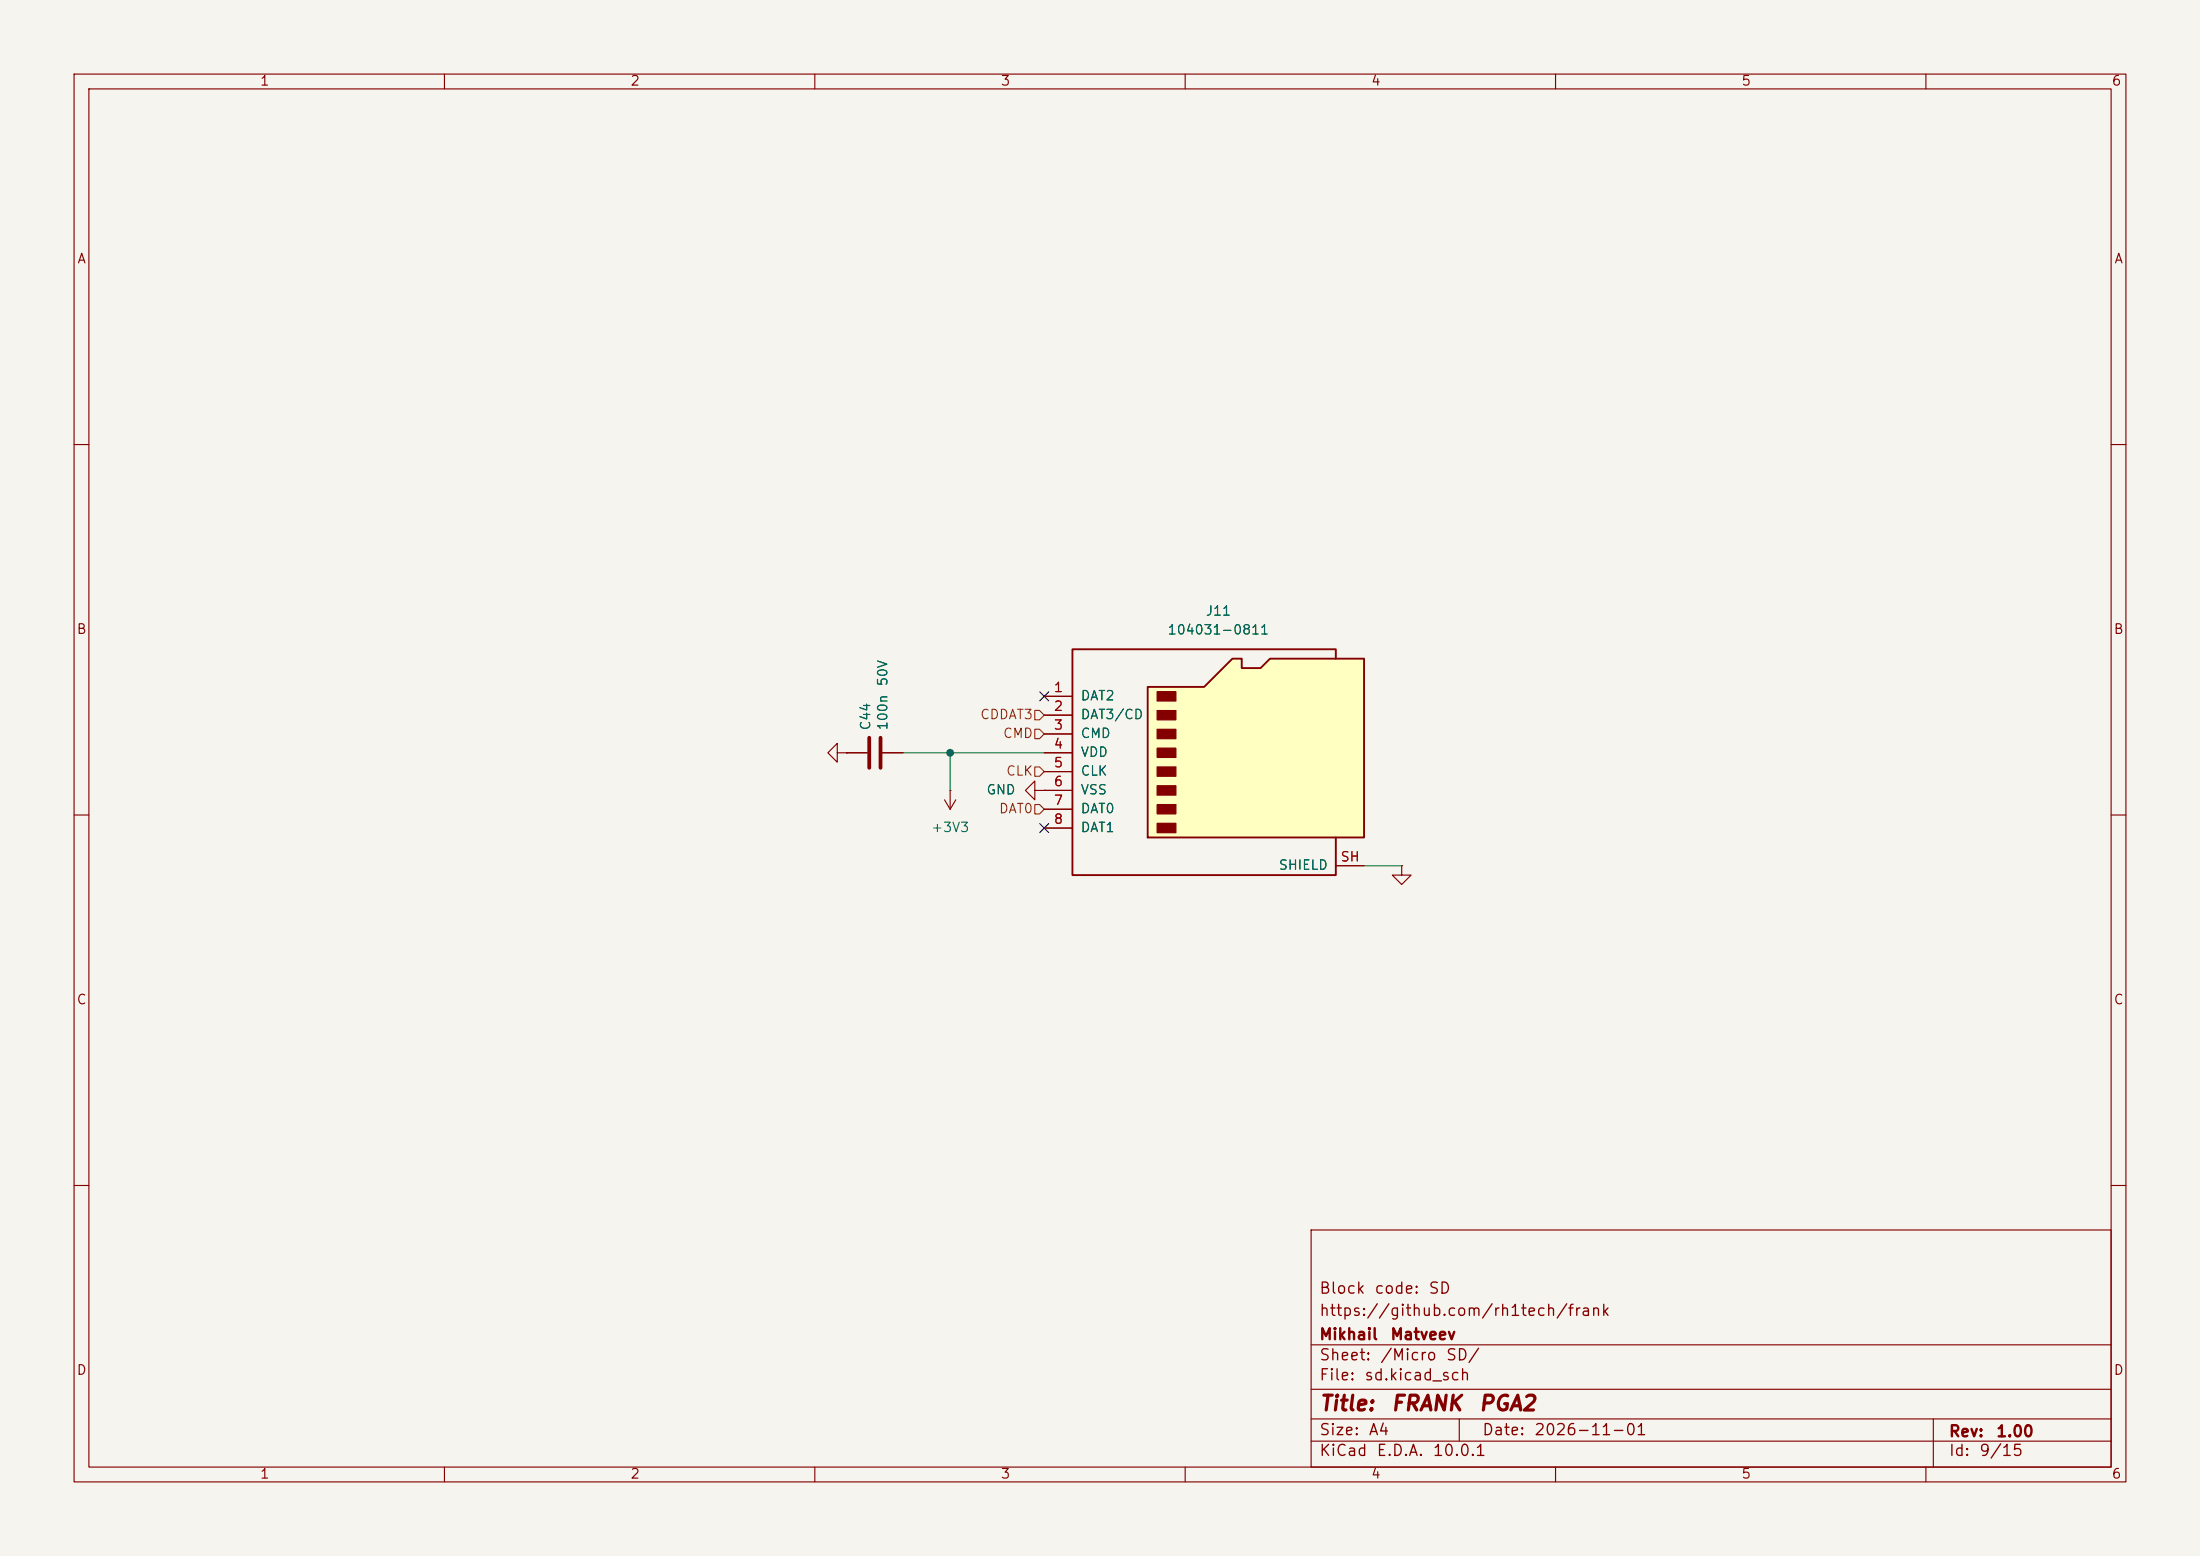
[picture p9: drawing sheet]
(kicad_sch
 (version 20260306)
 (generator "eeschema")
 (generator_version "10.0")
 (paper "A4")
 (title_block
  (title "${NAME}")
  (date "${DATE}")
  (rev "${VERSION}")
  (company "Mikhail Matveev")
  (comment 1 "https://github.com/rh1tech/frank")
  (comment 2 "Block code: SD"))
 (lib_symbols
  (symbol "FRANK:+3V3"
   (power global)
   (pin_numbers (hide yes))
   (pin_names
    (offset 0) (hide yes)) (exclude_from_sim no) (in_bom yes) (on_board yes)
   (in_pos_files yes)
   (duplicate_pin_numbers_are_jumpers no)
   (property "Reference" "#PWR" (at 0 -3.81 0) (show_name no) (do_not_autoplace no) (hide yes) (effects (font (size 1.27 1.27))))
   (property "Value" "+3V3" (at 0 3.556 0) (show_name no) (do_not_autoplace no) (effects (font (size 1.27 1.27))))
   (property "Footprint" "" (at 0 0 0) (show_name no) (do_not_autoplace no) (hide yes) (effects (font (size 1.27 1.27))))
   (property "Datasheet" "" (at 0 0 0) (show_name no) (do_not_autoplace no) (hide yes) (effects (font (size 1.27 1.27))))
   (property "Description" "Power symbol creates a global label with name \"+3V3\"" (at 0 0 0) (show_name no) (do_not_autoplace no) (hide yes) (effects (font (size 1.27 1.27))))
   (symbol "+3V3_0_1"
    (polyline (pts (xy -0.762 1.27) (xy 0 2.54)) (stroke (width 0) (type default)) (fill (type none)))
    (polyline (pts (xy 0 2.54) (xy 0.762 1.27)) (stroke (width 0) (type default)) (fill (type none)))
    (polyline (pts (xy 0 0) (xy 0 2.54)) (stroke (width 0) (type default)) (fill (type none))))
   (symbol "+3V3_1_1"
    (pin power_in line (at 0 0 90) (length 0) (name "" (effects (font (size 1.27 1.27)))) (number "1" (effects (font (size 1.27 1.27))))))
   (embedded_fonts no))
  (symbol "FRANK:C"
   (pin_numbers (hide yes))
   (pin_names
    (offset 0.254)) (exclude_from_sim no) (in_bom yes) (on_board yes)
   (in_pos_files yes)
   (duplicate_pin_numbers_are_jumpers no)
   (property "Reference" "C" (at 0.635 2.54 0) (show_name no) (do_not_autoplace no) (effects (font (size 1.27 1.27)) (justify left)))
   (property "Value" "C" (at 0.635 -2.54 0) (show_name no) (do_not_autoplace no) (effects (font (size 1.27 1.27)) (justify left)))
   (property "Footprint" "" (at 0.9652 -3.81 0) (show_name no) (do_not_autoplace no) (hide yes) (effects (font (size 1.27 1.27))))
   (property "Datasheet" "" (at 0 0 0) (show_name no) (do_not_autoplace no) (hide yes) (effects (font (size 1.27 1.27))))
   (property "Description" "Unpolarized capacitor" (at 0 0 0) (show_name no) (do_not_autoplace no) (hide yes) (effects (font (size 1.27 1.27))))
   (symbol "C_0_1"
    (polyline (pts (xy -2.032 0.762) (xy 2.032 0.762)) (stroke (width 0.508) (type default)) (fill (type none)))
    (polyline (pts (xy -2.032 -0.762) (xy 2.032 -0.762)) (stroke (width 0.508) (type default)) (fill (type none))))
   (symbol "C_1_1"
    (pin passive line (at 0 3.81 270) (length 2.794) (name "" (effects (font (size 1.27 1.27)))) (number "1" (effects (font (size 1.27 1.27)))))
    (pin passive line (at 0 -3.81 90) (length 2.794) (name "" (effects (font (size 1.27 1.27)))) (number "2" (effects (font (size 1.27 1.27))))))
   (embedded_fonts no))
  (symbol "FRANK:GND"
   (power global)
   (pin_numbers (hide yes))
   (pin_names
    (offset 0) (hide yes)) (exclude_from_sim no) (in_bom yes) (on_board yes)
   (in_pos_files yes)
   (duplicate_pin_numbers_are_jumpers no)
   (property "Reference" "#PWR" (at 0 -6.35 0) (show_name no) (do_not_autoplace no) (hide yes) (effects (font (size 1.27 1.27))))
   (property "Value" "GND" (at 0 -3.81 0) (show_name no) (do_not_autoplace no) (effects (font (size 1.27 1.27))))
   (property "Footprint" "" (at 0 0 0) (show_name no) (do_not_autoplace no) (hide yes) (effects (font (size 1.27 1.27))))
   (property "Datasheet" "" (at 0 0 0) (show_name no) (do_not_autoplace no) (hide yes) (effects (font (size 1.27 1.27))))
   (property "Description" "Power symbol creates a global label with name \"GND\" , ground" (at 0 0 0) (show_name no) (do_not_autoplace no) (hide yes) (effects (font (size 1.27 1.27))))
   (symbol "GND_0_1"
    (polyline (pts (xy 0 0) (xy 0 -1.27) (xy 1.27 -1.27) (xy 0 -2.54) (xy -1.27 -1.27) (xy 0 -1.27)) (stroke (width 0) (type default)) (fill (type none))))
   (symbol "GND_1_1"
    (pin power_in line (at 0 0 270) (length 0) (name "" (effects (font (size 1.27 1.27)))) (number "1" (effects (font (size 1.27 1.27))))))
   (embedded_fonts no))
  (symbol "FRANK:Micro_SD_Card"
   (pin_names
    (offset 1.016)) (exclude_from_sim no) (in_bom yes) (on_board yes)
   (in_pos_files yes)
   (duplicate_pin_numbers_are_jumpers no)
   (property "Reference" "J" (at -16.51 15.24 0) (show_name no) (do_not_autoplace no) (effects (font (size 1.27 1.27))))
   (property "Value" "Micro_SD_Card" (at 16.51 15.24 0) (show_name no) (do_not_autoplace no) (effects (font (size 1.27 1.27)) (justify right)))
   (property "Footprint" "" (at 29.21 7.62 0) (show_name no) (do_not_autoplace no) (hide yes) (effects (font (size 1.27 1.27))))
   (property "Datasheet" "https://www.molex.com/content/dam/molex/molex-dot-com/products/automated/en-us/salesdrawingpdf/104/104031/1040310811_sd.pdf" (at 0 0 0) (show_name no) (do_not_autoplace no) (hide yes) (effects (font (size 1.27 1.27))))
   (property "Description" "Micro SD Card Socket" (at 0 0 0) (show_name no) (do_not_autoplace no) (hide yes) (effects (font (size 1.27 1.27))))
   (symbol "Micro_SD_Card_0_1"
    (polyline (pts (xy -8.89 -11.43) (xy -8.89 8.89) (xy -1.27 8.89) (xy 2.54 12.7) (xy 3.81 12.7) (xy 3.81 11.43) (xy 6.35 11.43) (xy 7.62 12.7) (xy 20.32 12.7) (xy 20.32 -11.43) (xy -8.89 -11.43)) (stroke (width 0.254) (type default)) (fill (type background)))
    (rectangle (start -7.62 8.255) (end -5.08 6.985) (stroke (width 0) (type default)) (fill (type outline)))
    (rectangle (start -7.62 5.715) (end -5.08 4.445) (stroke (width 0) (type default)) (fill (type outline)))
    (rectangle (start -7.62 3.175) (end -5.08 1.905) (stroke (width 0) (type default)) (fill (type outline)))
    (rectangle (start -7.62 0.635) (end -5.08 -0.635) (stroke (width 0) (type default)) (fill (type outline)))
    (rectangle (start -7.62 -1.905) (end -5.08 -3.175) (stroke (width 0) (type default)) (fill (type outline)))
    (rectangle (start -7.62 -4.445) (end -5.08 -5.715) (stroke (width 0) (type default)) (fill (type outline)))
    (rectangle (start -7.62 -6.985) (end -5.08 -8.255) (stroke (width 0) (type default)) (fill (type outline)))
    (rectangle (start -7.62 -9.525) (end -5.08 -10.795) (stroke (width 0) (type default)) (fill (type outline)))
    (polyline (pts (xy 16.51 12.7) (xy 16.51 13.97) (xy -19.05 13.97) (xy -19.05 -16.51) (xy 16.51 -16.51) (xy 16.51 -11.43)) (stroke (width 0.254) (type default)) (fill (type none))))
   (symbol "Micro_SD_Card_1_1"
    (pin bidirectional line (at -22.86 7.62 0) (length 3.81) (name "DAT2" (effects (font (size 1.27 1.27)))) (number "1" (effects (font (size 1.27 1.27)))))
    (pin bidirectional line (at -22.86 5.08 0) (length 3.81) (name "DAT3/CD" (effects (font (size 1.27 1.27)))) (number "2" (effects (font (size 1.27 1.27)))))
    (pin input line (at -22.86 2.54 0) (length 3.81) (name "CMD" (effects (font (size 1.27 1.27)))) (number "3" (effects (font (size 1.27 1.27)))))
    (pin power_in line (at -22.86 0 0) (length 3.81) (name "VDD" (effects (font (size 1.27 1.27)))) (number "4" (effects (font (size 1.27 1.27)))))
    (pin input line (at -22.86 -2.54 0) (length 3.81) (name "CLK" (effects (font (size 1.27 1.27)))) (number "5" (effects (font (size 1.27 1.27)))))
    (pin power_in line (at -22.86 -5.08 0) (length 3.81) (name "VSS" (effects (font (size 1.27 1.27)))) (number "6" (effects (font (size 1.27 1.27)))))
    (pin bidirectional line (at -22.86 -7.62 0) (length 3.81) (name "DAT0" (effects (font (size 1.27 1.27)))) (number "7" (effects (font (size 1.27 1.27)))))
    (pin bidirectional line (at -22.86 -10.16 0) (length 3.81) (name "DAT1" (effects (font (size 1.27 1.27)))) (number "8" (effects (font (size 1.27 1.27)))))
    (pin passive line (at 20.32 -15.24 180) (length 3.81) (name "SHIELD" (effects (font (size 1.27 1.27)))) (number "SH" (effects (font (size 1.27 1.27))))))
   (embedded_fonts no)))
 (junction
  (at 128.27 101.6)
  (diameter 0)
  (color 0 0 0 0))
 (no_connect
  (at 140.97 111.76))
 (no_connect
  (at 140.97 93.98))
 (wire
  (pts (xy 184.15 116.84) (xy 189.23 116.84))
  (stroke (width 0) (type default)))
 (wire
  (pts (xy 128.27 101.6) (xy 121.92 101.6))
  (stroke (width 0) (type default)))
 (wire
  (pts (xy 128.27 101.6) (xy 140.97 101.6))
  (stroke (width 0) (type default)))
 (wire
  (pts (xy 128.27 106.68) (xy 128.27 101.6))
  (stroke (width 0) (type default)))
 (hierarchical_label "CMD"
  (shape input)
  (at 140.97 99.06 180)
  (effects (font (size 1.27 1.27)) (justify right)))
 (hierarchical_label "DAT0"
  (shape input)
  (at 140.97 109.22 180)
  (effects (font (size 1.27 1.27)) (justify right)))
 (hierarchical_label "CDDAT3"
  (shape input)
  (at 140.97 96.52 180)
  (effects (font (size 1.27 1.27)) (justify right)))
 (hierarchical_label "CLK"
  (shape input)
  (at 140.97 104.14 180)
  (effects (font (size 1.27 1.27)) (justify right)))
 (symbol
  (lib_id "FRANK:C")
  (at 118.11 101.6 90)
  (unit 1)
  (body_style 1)
  (exclude_from_sim no)
  (in_bom yes)
  (on_board yes)
  (in_pos_files yes)
  (dnp no)
  (property "Reference" "C44" (at 116.9416 98.679 0) (show_name no) (do_not_autoplace no) (effects (font (size 1.27 1.27)) (justify left)))
  (property "Value" "100n 50V" (at 119.253 98.679 0) (show_name no) (do_not_autoplace no) (effects (font (size 1.27 1.27)) (justify left)))
  (property "Footprint" "FRANK:C_0805_2012Metric" (at 121.92 100.6348 0) (hide yes) (show_name no) (do_not_autoplace no) (effects (font (size 1.27 1.27))))
  (property "Datasheet" "" (at 118.11 101.6 0) (hide yes) (show_name no) (do_not_autoplace no) (effects (font (size 1.27 1.27))))
  (property "Description" "Unpolarized capacitor" (at 118.11 101.6 0) (hide yes) (show_name no) (do_not_autoplace no) (effects (font (size 1.27 1.27))))
  (property "AliExpress" "https://www.aliexpress.com/item/33008008276.html" (at 118.11 101.6 0) (hide yes) (show_name no) (do_not_autoplace no) (effects (font (size 1.27 1.27))))
  (pin "1")
  (pin "2"))
 (symbol
  (lib_id "FRANK:+3V3")
  (at 128.27 106.68 180)
  (unit 1)
  (body_style 1)
  (exclude_from_sim no)
  (in_bom yes)
  (on_board yes)
  (in_pos_files yes)
  (dnp no)
  (fields_autoplaced yes)
  (property "Reference" "#PWR170" (at 128.27 102.87 0) (hide yes) (show_name no) (do_not_autoplace no) (effects (font (size 1.27 1.27))))
  (property "Value" "+3V3" (at 128.27 111.76 0) (show_name no) (do_not_autoplace no) (effects (font (size 1.27 1.27))))
  (property "Footprint" "" (at 128.27 106.68 0) (hide yes) (show_name no) (do_not_autoplace no) (effects (font (size 1.27 1.27))))
  (property "Datasheet" "" (at 128.27 106.68 0) (hide yes) (show_name no) (do_not_autoplace no) (effects (font (size 1.27 1.27))))
  (property "Description" "Power symbol creates a global label with name \"+3V3\"" (at 128.27 106.68 0) (hide yes) (show_name no) (do_not_autoplace no) (effects (font (size 1.27 1.27))))
  (pin "1"))
 (symbol
  (lib_id "FRANK:GND")
  (at 114.3 101.6 270)
  (unit 1)
  (body_style 1)
  (exclude_from_sim no)
  (in_bom yes)
  (on_board yes)
  (in_pos_files yes)
  (dnp no)
  (property "Reference" "#PWR169" (at 107.95 101.6 0) (hide yes) (show_name no) (do_not_autoplace no) (effects (font (size 1.27 1.27))))
  (property "Value" "GND" (at 111.76 107.95 0) (hide yes) (show_name no) (do_not_autoplace no) (effects (font (size 1.27 1.27)) (justify right)))
  (property "Footprint" "" (at 114.3 101.6 0) (hide yes) (show_name no) (do_not_autoplace no) (effects (font (size 1.27 1.27))))
  (property "Datasheet" "" (at 114.3 101.6 0) (hide yes) (show_name no) (do_not_autoplace no) (effects (font (size 1.27 1.27))))
  (property "Description" "Power symbol creates a global label with name \"GND\" , ground" (at 114.3 101.6 0) (hide yes) (show_name no) (do_not_autoplace no) (effects (font (size 1.27 1.27))))
  (pin "1"))
 (symbol
  (lib_id "FRANK:GND")
  (at 189.23 116.84 0)
  (unit 1)
  (body_style 1)
  (exclude_from_sim no)
  (in_bom yes)
  (on_board yes)
  (in_pos_files yes)
  (dnp no)
  (property "Reference" "#PWR219" (at 189.23 123.19 0) (hide yes) (show_name no) (do_not_autoplace no) (effects (font (size 1.27 1.27))))
  (property "Value" "GND" (at 189.23 120.65 0) (hide yes) (show_name no) (do_not_autoplace no) (effects (font (size 1.27 1.27))))
  (property "Footprint" "" (at 189.23 116.84 0) (hide yes) (show_name no) (do_not_autoplace no) (effects (font (size 1.27 1.27))))
  (property "Datasheet" "" (at 189.23 116.84 0) (hide yes) (show_name no) (do_not_autoplace no) (effects (font (size 1.27 1.27))))
  (property "Description" "Power symbol creates a global label with name \"GND\" , ground" (at 189.23 116.84 0) (hide yes) (show_name no) (do_not_autoplace no) (effects (font (size 1.27 1.27))))
  (pin "1"))
 (symbol
  (lib_id "FRANK:GND")
  (at 140.97 106.68 270)
  (unit 1)
  (body_style 1)
  (exclude_from_sim no)
  (in_bom yes)
  (on_board yes)
  (in_pos_files yes)
  (dnp no)
  (fields_autoplaced yes)
  (property "Reference" "#PWR171" (at 134.62 106.68 0) (hide yes) (show_name no) (do_not_autoplace no) (effects (font (size 1.27 1.27))))
  (property "Value" "GND" (at 137.16 106.6799 90) (show_name no) (do_not_autoplace no) (effects (font (size 1.27 1.27)) (justify right)))
  (property "Footprint" "" (at 140.97 106.68 0) (hide yes) (show_name no) (do_not_autoplace no) (effects (font (size 1.27 1.27))))
  (property "Datasheet" "" (at 140.97 106.68 0) (hide yes) (show_name no) (do_not_autoplace no) (effects (font (size 1.27 1.27))))
  (property "Description" "Power symbol creates a global label with name \"GND\" , ground" (at 140.97 106.68 0) (hide yes) (show_name no) (do_not_autoplace no) (effects (font (size 1.27 1.27))))
  (pin "1"))
 (symbol
  (lib_id "FRANK:Micro_SD_Card")
  (at 163.83 101.6 0)
  (unit 1)
  (body_style 1)
  (exclude_from_sim no)
  (in_bom yes)
  (on_board yes)
  (in_pos_files yes)
  (dnp no)
  (fields_autoplaced yes)
  (property "Reference" "J11" (at 164.465 82.55 0) (show_name no) (do_not_autoplace no) (effects (font (size 1.27 1.27))))
  (property "Value" "104031-0811" (at 164.465 85.09 0) (show_name no) (do_not_autoplace no) (effects (font (size 1.27 1.27))))
  (property "Footprint" "FRANK:MicroSD_SMD_Long" (at 193.04 93.98 0) (hide yes) (show_name no) (do_not_autoplace no) (effects (font (size 1.27 1.27))))
  (property "Datasheet" "https://www.molex.com/content/dam/molex/molex-dot-com/products/automated/en-us/salesdrawingpdf/104/104031/1040310811_sd.pdf" (at 163.83 101.6 0) (hide yes) (show_name no) (do_not_autoplace no) (effects (font (size 1.27 1.27))))
  (property "Description" "Micro SD Card Socket" (at 163.83 101.6 0) (hide yes) (show_name no) (do_not_autoplace no) (effects (font (size 1.27 1.27))))
  (property "AliExpress" "https://www.aliexpress.com/item/1005004214252441.html" (at 163.83 101.6 0) (hide yes) (show_name no) (do_not_autoplace no) (effects (font (size 1.27 1.27))))
  (pin "1")
  (pin "2")
  (pin "3")
  (pin "4")
  (pin "5")
  (pin "6")
  (pin "7")
  (pin "8")
  (pin "SH")))
